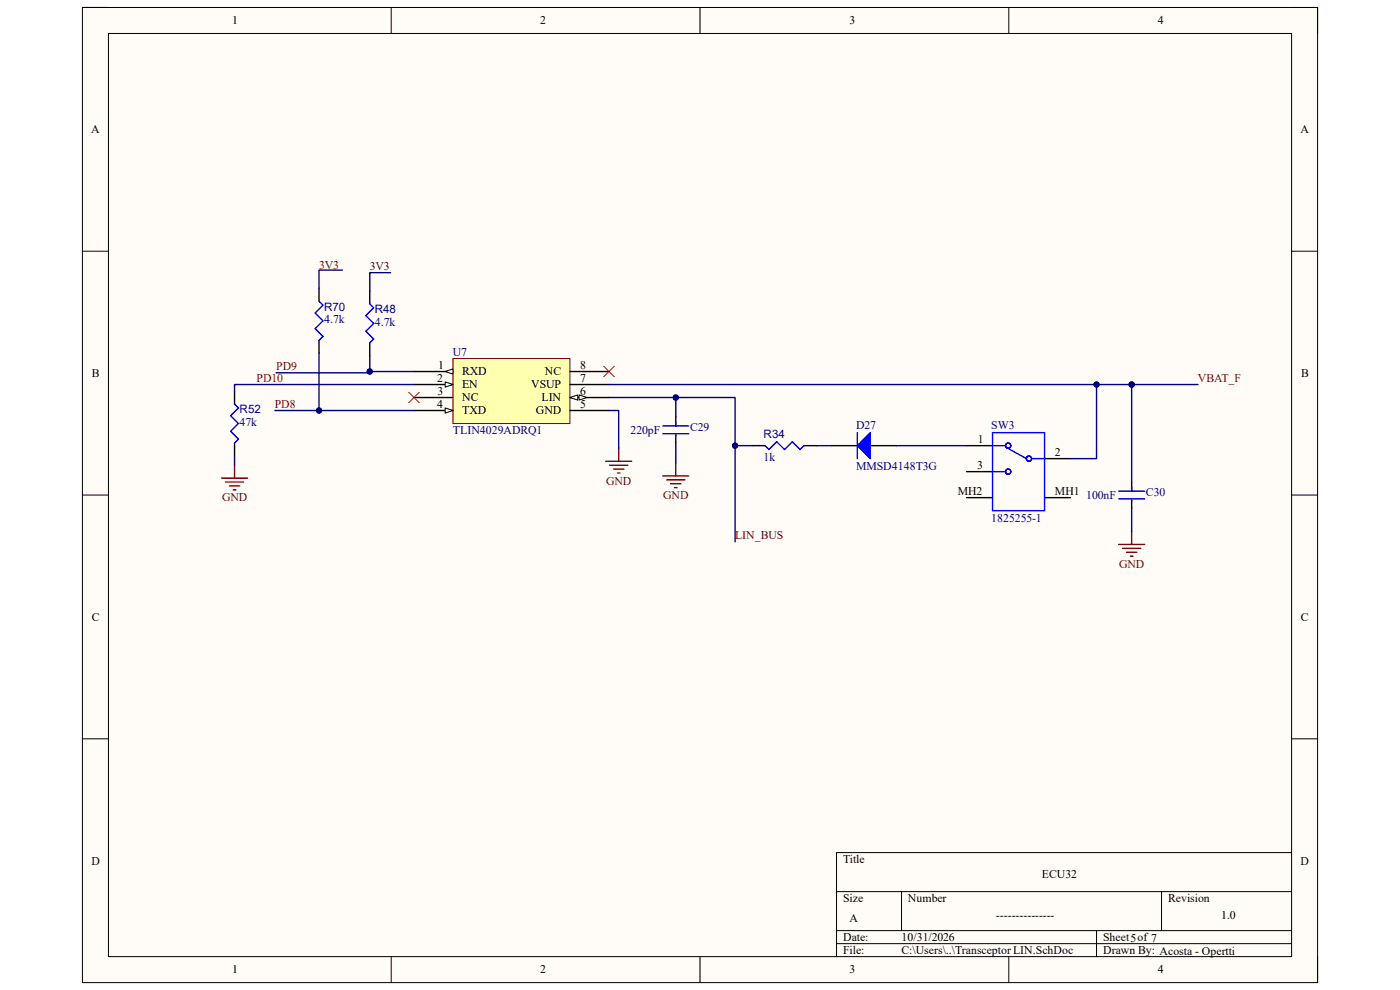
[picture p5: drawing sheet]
<svg xmlns="http://www.w3.org/2000/svg" width="297mm" height="210mm" viewBox="0 0 297 210" stroke-linecap="round" stroke-linejoin="round" font-family="sans-serif">
<path d="M17.5 1.6h262v206.8h-262z" fill-rule="evenodd" fill="#fffcf8"/>
<path d="M17.5 1.6h262v206.8h-262z" fill="none" stroke="#000" stroke-width=".21"/>
<path d="M23 7.1h251v195.8h-251z" fill-rule="evenodd" fill="#fffcf8"/>
<g fill="none" stroke="#000" stroke-width=".21">
<path d="M17.5 1.6h5.5M23 7.1h251v195.8h-251zM83 1.6v5.5M148.5 1.6v5.5M214 1.6v5.5M274 1.6h5.5v5.5M17.5 53.3h5.5M274 53.3h5.5M17.5 105h5.5M274 105h5.5M17.5 156.7h5.5M274 156.7h5.5"/>
<path d="M177.5 189.1h96.5M177.5 197.4h96.5M191.3 189.1v8.3M232.6 197.4v5.5M246.4 189.1v8.3M274 180.9h-96.5v22M83 202.9v5.5M148.5 202.9v5.5M177.5 200.2h96.5M214 202.9v5.5M279.5 202.9v5.5"/>
</g>
<path d="M96.1 76.1h24.8v13.7h-24.8z" fill-rule="evenodd" fill="#ffffb0"/>
<path d="M96.1 76.1h24.8v13.7h-24.8z" fill="none" stroke="#800000" stroke-width=".21"/>
<path d="M87.8 78.8h8.3" fill="none" stroke="#000" stroke-width=".3"/>
<path d="M94.4 78.8l1.7-.5v1.1z" fill="#f8fcff"/>
<path d="M94.4 78.8l1.7-.5v1.1z" fill="none" stroke="#000" stroke-width=".21"/>
<path d="M87.8 81.6h8.3" fill="none" stroke="#000" stroke-width=".3"/>
<path d="M94.4 81l1.7 .6-1.7 .5z" fill="#f8fcff"/>
<path d="M94.4 81l1.7 .6-1.7 .5z" fill="none" stroke="#000" stroke-width=".21"/>
<path d="M87.8 84.3h8.3M87.8 87.1h8.3" fill="none" stroke="#000" stroke-width=".3"/>
<path d="M94.4 86.5l1.7 .6-1.7 .5z" fill="#f8fcff"/>
<path d="M94.4 86.5l1.7 .6-1.7 .5z" fill="none" stroke="#000" stroke-width=".21"/>
<path d="M120.9 87.1h8.3M120.9 84.3h8.3" fill="none" stroke="#000" stroke-width=".3"/>
<path d="M120.9 84.3l1.7-.5v1.1z" fill="#f8fcff"/>
<path d="M120.9 84.3l1.7-.5v1.1z" fill="none" stroke="#000" stroke-width=".21"/>
<path d="M122.9 83.8l1.6 .5-1.6 .6z" fill="#f8fcff"/>
<path d="M122.9 83.8l1.6 .5-1.6 .6z" fill="none" stroke="#000" stroke-width=".21"/>
<g fill="none" stroke="#000" stroke-width=".3">
<path d="M120.9 78.8h8.3M120.9 81.6h8.3M143.4 88.4v2M143.4 92.3v1.6M159.5 94.5h2.8M170.6 94.5h2.7M176.4 94.5h5.5M184.6 94.5h5.6M205.1 94.5h5.5M221.6 97.3h5.5M205.1 100.1h5.5M205.1 105.6h5.5"/>
<path d="M221.6 105.6h5.5M240.1 102.3v1.9M240.1 106.1v1.7"/>
</g>
<path d="M128.1 77.7l2.2 2.2M130.3 77.7l-2.2 2.2M86.7 83.2l2.2 2.2M88.9 83.2l-2.2 2.2" fill="none" stroke="#f00" stroke-width=".21"/>
<g fill="none" stroke="#800000" stroke-width=".3">
<path d="M128.5 97.9h5.5M129.3 98.7h3.9M130.2 99.5h2.2M131.3 95.1v2.8M143.4 98.2v2.8M131 100.3h.5M140.6 101h5.5M141.4 101.8h3.9M142.3 102.6h2.2M143.1 103.4h.5M237.3 115.5h5.5M238.1 116.3h3.9"/>
<path d="M239 117.2h2.2M239.8 118h.6M240.1 112.7v2.8"/>
</g>
<g fill="none" stroke="#00f" stroke-width=".3">
<path d="M140.6 90.4h5.5M140.6 92h5.5M143.4 89.5v.9M143.4 92.3v.3M162.3 94.5l.8 .9 1.7-1.7 1.6 1.7 1.7-1.7 1.6 1.7 .9-.9M210.6 94.5h2.7M210.6 91.8h11v16.5h-11zM213.3 94.8l4.4 2.5M218.8 97.3h2.8M210.6 100.1h2.7M237.3 104.2h5.5M237.3 105.8h5.5"/>
<path d="M240.1 103.4v.8M240.1 106.1v.3"/>
<circle cx="213.9" cy="94.5" r=".55"/>
<circle cx="218.3" cy="97.3" r=".55"/>
<circle cx="213.9" cy="100.1" r=".55"/>
</g>
<path d="M184.6 91.8v5.5l-2.7-2.8z" fill="#00f"/>
<path d="M67.7 63.9l.8 .8-1.6 1.7 1.6 1.7-1.6 1.6 1.6 1.7-.8 .8M78.4 64.5l.9 .8-1.7 1.7 1.7 1.6-1.7 1.7 1.7 1.6-.9 .8M49.8 85.7l.8 .8-1.7 1.7 1.7 1.6-1.7 1.7 1.7 1.7-.8 .8M181.9 91.8v5.5M184.6 91.8v5.5l-2.7-2.8z" fill="none" stroke="#00f" stroke-width=".3"/>
<path d="M67.7 61.2v2.7M67.7 72.2v2.7M78.4 61.7v2.8M78.4 72.7v2.8M49.8 82.9v2.8M49.8 94v2.7" fill="none" stroke="#000" stroke-width=".3"/>
<path d="M49.8 98.7v2.7M47 101.4h5.5M47.8 102.3h3.9M48.7 103.1h2.2M49.5 103.9h.5" fill="none" stroke="#800000" stroke-width=".3"/>
<path d="M129.2 87.1h2.1v8M143.4 93.9v4.3M240.1 81.6v20.7M240.1 107.8v4.9" fill="none" stroke="#000080" stroke-width=".3"/>
<circle cx="240.1" cy="81.6" r=".55" fill="#000080"/>
<circle cx="240.1" cy="81.6" r=".55" fill="none" stroke="#000080" stroke-width=".21"/>
<path d="M143.4 84.3h12.6v30.6" fill="none" stroke="#000080" stroke-width=".3"/>
<circle cx="143.4" cy="84.3" r=".55" fill="#000080"/>
<circle cx="143.4" cy="84.3" r=".55" fill="none" stroke="#000080" stroke-width=".21"/>
<circle cx="156" cy="94.5" r=".55" fill="#000080"/>
<circle cx="156" cy="94.5" r=".55" fill="none" stroke="#000080" stroke-width=".21"/>
<path d="M129.2 84.3h14.2v4.1" fill="none" stroke="#000080" stroke-width=".3"/>
<circle cx="143.4" cy="84.3" r=".55" fill="#000080"/>
<circle cx="143.4" cy="84.3" r=".55" fill="none" stroke="#000080" stroke-width=".21"/>
<path d="M129.2 81.6h103.4" fill="none" stroke="#000080" stroke-width=".3"/>
<circle cx="232.6" cy="81.6" r=".55" fill="#000080"/>
<circle cx="232.6" cy="81.6" r=".55" fill="none" stroke="#000080" stroke-width=".21"/>
<path d="M156 94.5h3.5M190.2 94.5h14.9" fill="none" stroke="#000080" stroke-width=".3"/>
<circle cx="156" cy="94.5" r=".55" fill="#000080"/>
<circle cx="156" cy="94.5" r=".55" fill="none" stroke="#000080" stroke-width=".21"/>
<path d="M173.3 94.5h3.1M240.1 81.6h-7.5v15.7h-5.5" fill="none" stroke="#000080" stroke-width=".3"/>
<circle cx="240.1" cy="81.6" r=".55" fill="#000080"/>
<circle cx="240.1" cy="81.6" r=".55" fill="none" stroke="#000080" stroke-width=".21"/>
<circle cx="232.6" cy="81.6" r=".55" fill="#000080"/>
<circle cx="232.6" cy="81.6" r=".55" fill="none" stroke="#000080" stroke-width=".21"/>
<path d="M240.1 81.6h14" fill="none" stroke="#000080" stroke-width=".3"/>
<circle cx="240.1" cy="81.6" r=".55" fill="#000080"/>
<circle cx="240.1" cy="81.6" r=".55" fill="none" stroke="#000080" stroke-width=".21"/>
<path d="M87.8 78.8h-9.4v.3h-19.8" fill="none" stroke="#000080" stroke-width=".3"/>
<circle cx="78.4" cy="78.8" r=".55" fill="#000080"/>
<circle cx="78.4" cy="78.8" r=".55" fill="none" stroke="#000080" stroke-width=".21"/>
<path d="M78.4 75.5v3.3" fill="none" stroke="#000080" stroke-width=".3"/>
<circle cx="78.4" cy="78.8" r=".55" fill="#000080"/>
<circle cx="78.4" cy="78.8" r=".55" fill="none" stroke="#000080" stroke-width=".21"/>
<path d="M67.7 87.1h20.1" fill="none" stroke="#000080" stroke-width=".3"/>
<circle cx="67.7" cy="87.1" r=".55" fill="#000080"/>
<circle cx="67.7" cy="87.1" r=".55" fill="none" stroke="#000080" stroke-width=".21"/>
<path d="M67.7 75v12.1h-9.4" fill="none" stroke="#000080" stroke-width=".3"/>
<circle cx="67.7" cy="87.1" r=".55" fill="#000080"/>
<circle cx="67.7" cy="87.1" r=".55" fill="none" stroke="#000080" stroke-width=".21"/>
<path d="M72.6 57.3h-4.9v3.9M82.9 57.8h-4.5v3.9M49.8 96.7v2M87.8 81.6h-38v1.4" fill="none" stroke="#000080" stroke-width=".3"/>
<g font-size="2.5">
<text x="49.3" y="5.2">1</text>
<text x="114.6" y="5.2">2</text>
<text x="180.2" y="5.2">3</text>
<text x="245.6" y="5.2">4</text>
<text x="19.3" y="28.3">A</text>
<text x="275.9" y="28.3">A</text>
<text x="19.5" y="80">B</text>
<text x="92.8" y="81">2</text>
<text x="92.8" y="83.8">3</text>
<text x="93" y="78.3">1</text>
<text x="98" y="79.6">RXD</text>
<text x="98" y="82.4">EN</text>
<text x="112.7" y="82.4">VSUP</text>
<text x="115.6" y="79.6">NC</text>
<text x="123.1" y="83.8">6</text>
<text x="123.1" y="81">7</text>
<text x="123.1" y="78.3">8</text>
<text x="276" y="80">B</text>
<text x="92.7" y="86.5">4</text>
<text x="98" y="85.1">NC</text>
<text x="98" y="87.9">TXD</text>
<text x="113.7" y="87.9">GND</text>
<text x="114.9" y="85.1">LIN</text>
<text x="123.1" y="86.5">5</text>
<text x="207.4" y="94">1</text>
<text x="207.3" y="99.5">3</text>
<text x="223.8" y="96.7">2</text>
<text x="203.2" y="105">MH2</text>
<text x="223.8" y="105">MH1</text>
<text x="19.5" y="131.7">C</text>
<text x="276" y="131.7">C</text>
<text x="19.4" y="183.4">D</text>
<text x="178.9" y="183">Title</text>
<text x="275.9" y="183.4">D</text>
<text x="178.9" y="191.3">Size</text>
<text x="192.6" y="191.3">Number</text>
<text x="221" y="186.2">ECU32</text>
<text x="247.8" y="191.3">Revision</text>
<text x="180.2" y="195.5">A</text>
<text x="211.2" y="194.9">---------------</text>
<text x="259" y="194.9">1.0</text>
<text x="178.9" y="199.6">Date:</text>
<text x="178.9" y="202.4">File:</text>
<text x="191.3" y="199.6">10/31/2026</text>
<text x="191.3" y="202.4">C:\Users\..\Transceptor LIN.SchDoc</text>
<text x="234" y="202.4">Drawn By: Acosta - Opertti</text>
<text x="234" y="199.6">Sheet5of 7</text>
<text x="49.3" y="206.5">1</text>
<text x="114.6" y="206.5">2</text>
<text x="180.2" y="206.5">3</text>
<text x="245.6" y="206.5">4</text>
</g>
<g font-size="2.5" fill="#800000">
<text x="67.7" y="57">3V3</text>
<text x="78.4" y="57.3">3V3</text>
<text x="54.4" y="81">PD10</text>
<text x="58.6" y="78.5">PD9</text>
<text x="254.1" y="81">VBAT_F</text>
<text x="58.3" y="86.5">PD8</text>
<text x="47.1" y="106.4">GND</text>
<text x="128.6" y="102.8">GND</text>
<text x="140.7" y="105.9">GND</text>
<text x="156" y="114.4">LIN_BUS</text>
<text x="237.4" y="120.4">GND</text>
</g>
<g font-size="2.5" fill="#000080">
<text x="68.8" y="65.9">R70</text>
<text x="68.8" y="68.6">4.7k</text>
<text x="79.5" y="69.2">4.7k</text>
<text x="79.5" y="66.4">R48</text>
<text x="96.1" y="75.5">U7</text>
<text x="50.8" y="87.6">R52</text>
<text x="50.8" y="90.4">47k</text>
<text x="96.1" y="92">TLIN4029ADRQ1</text>
<text x="133.7" y="92">220pF</text>
<text x="146.4" y="91.5">C29</text>
<text x="162" y="92.9">R34</text>
<text x="181.6" y="90.9">D27</text>
<text x="210.3" y="90.9">SW3</text>
<text x="162" y="97.8">1k</text>
<text x="181.6" y="99.8">MMSD4148T3G</text>
<text x="230.4" y="105.8">100nF</text>
<text x="243.1" y="105.3">C30</text>
<text x="210.3" y="110.8">1825255-1</text>
</g>
</svg>
